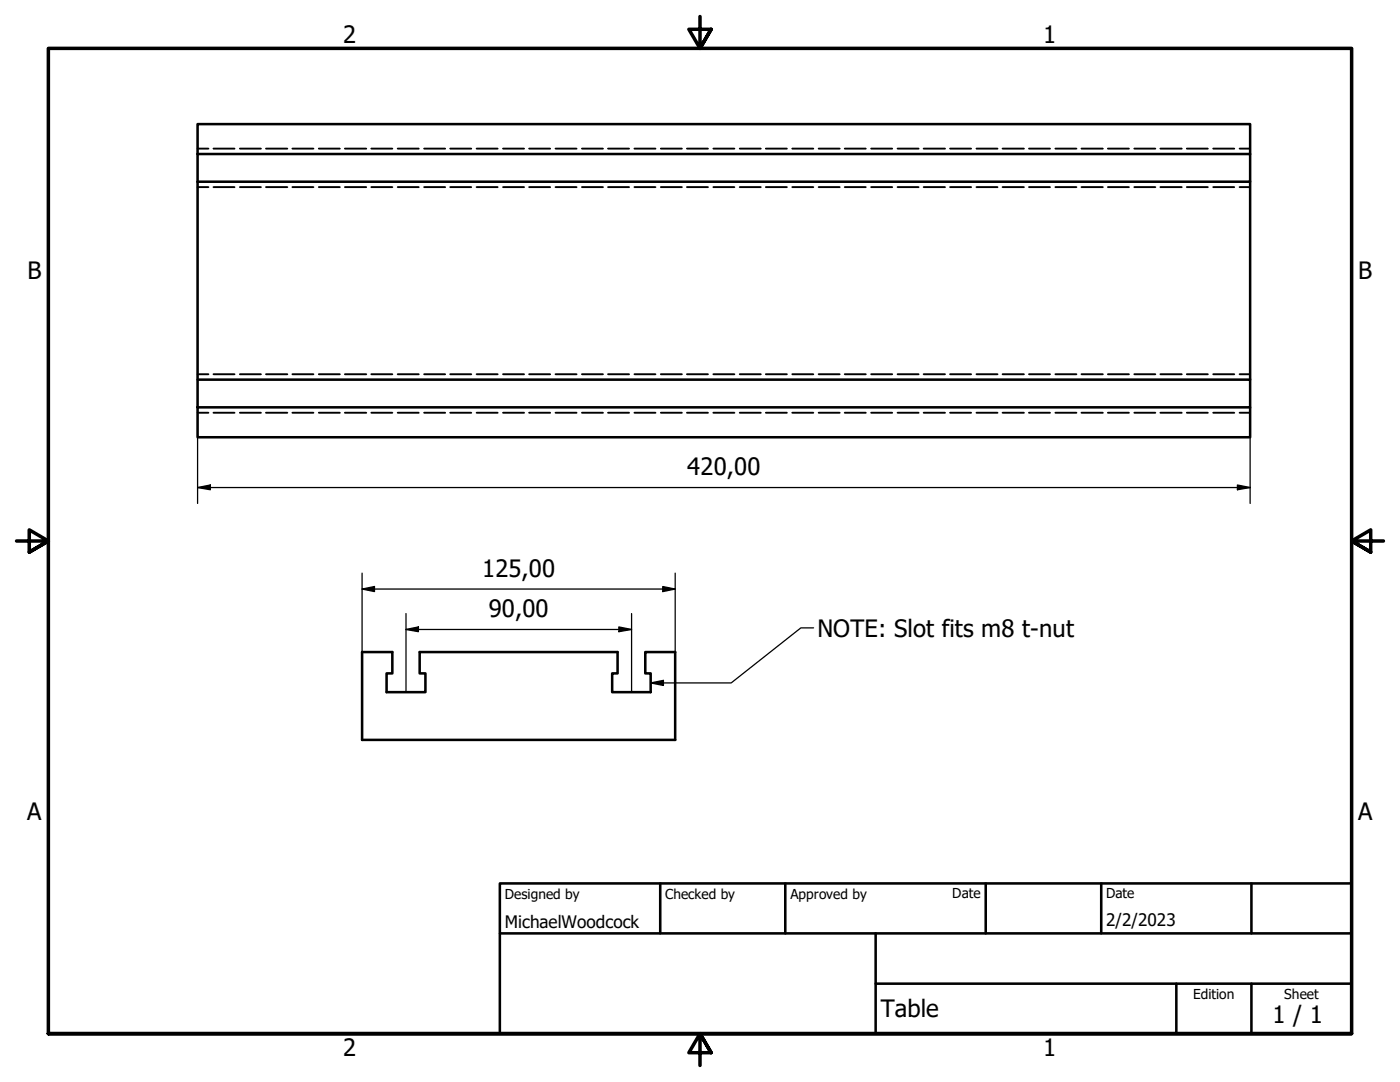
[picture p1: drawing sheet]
<svg xmlns="http://www.w3.org/2000/svg" width="279mm" height="216mm" viewBox="0 0 279 216" stroke-linecap="round" stroke-linejoin="round" font-family="sans-serif">
<!-- layer: Hidden (ISO) -->
<g fill="none" stroke="#000" stroke-width=".38">
<path d="M39.4 37.3h2.2M39.4 29.7h2.2M42.6 37.3h4.2M42.6 29.7h4.2M47.9 37.3h4.2M47.9 29.7h4.2M53.1 37.3h4.2M53.1 29.7h4.2M58.4 37.3h4.1M58.4 29.7h4.1M63.6 37.3h4.2M63.6 29.7h4.2"/>
<path d="M68.8 37.3h4.3M68.8 29.7h4.3M74.1 37.3h4.2M74.1 29.7h4.2M79.4 37.3h4.2M79.4 29.7h4.2M84.6 37.3h4.2M84.6 29.7h4.2M89.9 37.3h4.1M89.9 29.7h4.1M95.1 37.3h4.2M95.1 29.7h4.2"/>
<path d="M100.4 37.3h4.2M100.4 29.7h4.2M105.6 37.3h4.2M105.6 29.7h4.2M110.9 37.3h4.2M110.9 29.7h4.2M116.1 37.3h4.2M116.1 29.7h4.2M121.3 37.3h4.2M121.3 29.7h4.2M126.6 37.3h4.2M126.6 29.7h4.2"/>
<path d="M131.9 37.3h4.2M131.9 29.7h4.2M137.1 37.3h4.2M137.1 29.7h4.2M142.4 37.3h4.2M142.4 29.7h4.2M147.6 37.3h4.2M147.6 29.7h4.2M152.8 37.3h4.2M152.8 29.7h4.2M158.1 37.3h4.2M158.1 29.7h4.2"/>
<path d="M163.4 37.3h4.2M163.4 29.7h4.2M168.6 37.3h4.2M168.6 29.7h4.2M173.9 37.3h4.2M173.9 29.7h4.2M179.1 37.3h4.2M179.1 29.7h4.2M184.3 37.3h4.3M184.3 29.7h4.3M189.6 37.3h4.2M189.6 29.7h4.2"/>
<path d="M194.9 37.3h4.2M194.9 29.7h4.2M200.1 37.3h4.2M200.1 29.7h4.2M205.4 37.3h4.1M205.4 29.7h4.1M210.6 37.3h4.2M210.6 29.7h4.2M215.8 37.3h4.3M215.8 29.7h4.3M221.1 37.3h4.2M221.1 29.7h4.2"/>
<path d="M226.4 37.3h4.2M226.4 29.7h4.2M231.6 37.3h4.2M231.6 29.7h4.2M236.9 37.3h4.1M236.9 29.7h4.1M242.1 37.3h4.2M242.1 29.7h4.2M247.4 37.3h2.1M247.4 29.7h2.1M39.4 74.7h2.2M42.6 74.7h4.2"/>
<path d="M47.9 74.7h4.2M53.1 74.7h4.2M58.4 74.7h4.1M63.6 74.7h4.2M68.8 74.7h4.3M74.1 74.7h4.2M79.4 74.7h4.2M84.6 74.7h4.2M89.9 74.7h4.1M95.1 74.7h4.2M100.4 74.7h4.2M105.6 74.7h4.2"/>
<path d="M110.9 74.7h4.2M116.1 74.7h4.2M121.3 74.7h4.2M126.6 74.7h4.2M131.9 74.7h4.2M137.1 74.7h4.2M142.4 74.7h4.2M147.6 74.7h4.2M152.8 74.7h4.2M158.1 74.7h4.2M163.4 74.7h4.2M168.6 74.7h4.2"/>
<path d="M173.9 74.7h4.2M179.1 74.7h4.2M184.3 74.7h4.3M189.6 74.7h4.2M194.9 74.7h4.2M200.1 74.7h4.2M205.4 74.7h4.1M210.6 74.7h4.2M215.8 74.7h4.3M221.1 74.7h4.2M226.4 74.7h4.2M231.6 74.7h4.2"/>
<path d="M236.9 74.7h4.1M242.1 74.7h4.2M247.4 74.7h2.1M39.4 82.4h2.2M42.6 82.4h4.2M47.9 82.4h4.2M53.1 82.4h4.2M58.4 82.4h4.1M63.6 82.4h4.2M68.8 82.4h4.3M74.1 82.4h4.2M79.4 82.4h4.2"/>
<path d="M84.6 82.4h4.2M89.9 82.4h4.1M95.1 82.4h4.2M100.4 82.4h4.2M105.6 82.4h4.2M110.9 82.4h4.2M116.1 82.4h4.2M121.3 82.4h4.2M126.6 82.4h4.2M131.9 82.4h4.2M137.1 82.4h4.2M142.4 82.4h4.2"/>
<path d="M147.6 82.4h4.2M152.8 82.4h4.2M158.1 82.4h4.2M163.4 82.4h4.2M168.6 82.4h4.2M173.9 82.4h4.2M179.1 82.4h4.2M184.3 82.4h4.3M189.6 82.4h4.2M194.9 82.4h4.2M200.1 82.4h4.2M205.4 82.4h4.1"/>
<path d="M210.6 82.4h4.2M215.8 82.4h4.3M221.1 82.4h4.2M226.4 82.4h4.2M231.6 82.4h4.2M236.9 82.4h4.1M242.1 82.4h4.2M247.4 82.4h2.1"/>
</g>
<!-- layer: Visible (ISO) -->
<path d="M39.4 30.7h210.1v5.6h-210.1M39.4 30.7v-5.9h210.1v5.9M39.4 30.7v45.1M249.5 36.3v39.5M39.4 75.8h210.1v5.5h-210.1zM39.4 81.3v5.9h210.1v-5.9M72.3 130.1h6v4.3h-1.1v3.7h7.7v-3.7h-1.1v-4.3h39.5v4.3h-1.1v3.7h7.7v-3.7h-1.1v-4.3h5.9v17.5h-62.4z" fill="none" stroke="#000" stroke-width=".51"/>
<!-- layer: Border (ISO) -->
<path d="M139.7 3.3v6.4l-2.2-3.9h4.4l-2.2 3.9 2.2-3.9M3.3 107.9h6.4l-3.9-2.2v4.5l3.9-2.3-3.9 2.3M276.1 107.9h-6.4l3.9-2.2v4.5l-3.9-2.3 3.9 2.3M9.7 206.2v-196.5h260v196.5h-260h260M141.9 210.1l-2.2-3.9 2.2 3.9h-4.4l2.2-3.9v6.4" fill="none" stroke="#000" stroke-width=".7"/>
<!-- layer: Title (ISO) -->
<path d="M99.8 176.3h169.9v29.9h-169.9zM131.8 176.3v9.9M156.7 176.3v9.9M196.7 176.3v9.9M219.8 176.3v9.9M249.7 176.3v9.9M99.8 186.2h169.9M174.8 196.3h94.9M174.8 186.2v20M234.8 196.3v9.9M249.7 196.3v9.9" fill="none" stroke="#000" stroke-width=".51"/>
<!-- layer: Dimension (ISO) -->
<g fill="none" stroke="#000" stroke-width=".25">
<path d="M39.4 97.3l2.6-.5v.9zM39.4 97.3h210.1M39.4 87.2v13.3M247 96.8l2.5 .5-2.5 .4zM249.5 87.2v13.3M72.3 117.5l2.4-.5v1zM72.3 117.5h62.4M72.3 114.4v15.7M132.3 117l2.4 .5-2.4 .5zM134.7 114.4v15.7M81 125.6l2.5-.5v.9zM81 125.6h45"/>
<path d="M81 122.4v15.7M123.5 125.1l2.5 .5-2.5 .4zM126 122.4v15.7"/>
</g>
<g fill="#000">
<path d="M39.4 97.3l2.6-.5v.9z" fill-rule="evenodd"/>
<path d="M247 96.8l2.5 .5-2.5 .4z" fill-rule="evenodd"/>
<path d="M72.3 117.5l2.4-.5v1z" fill-rule="evenodd"/>
<path d="M132.3 117l2.4 .5-2.4 .5z" fill-rule="evenodd"/>
<path d="M81 125.6l2.5-.5v.9z" fill-rule="evenodd"/>
<path d="M123.5 125.1l2.5 .5-2.5 .4z" fill-rule="evenodd"/>
</g>
<!-- layer: Symbol (ISO) -->
<path d="M129.9 136.3l2.5-.5v1zM162.4 125.3h-2.6l-13.9 11h-16" fill="none" stroke="#000" stroke-width=".25"/>
<path d="M129.9 136.3l2.5-.5v1z" fill-rule="evenodd" fill="#000"/>
<g font-size="4.8">
<text x="68.5" y="8.6">2</text>
<text x="208.2" y="8.6">1</text>
<text x="5.5" y="55.8">B</text>
<text x="271.1" y="55.8">B</text>
<text x="137.2" y="94.9">420,00</text>
<text x="96.2" y="115.1">125,00</text>
<text x="97.5" y="123.2">90,00</text>
<text x="163.1" y="127.1">NOTE: Slot fits m8 t-nut</text>
<text x="5.4" y="163.7">A</text>
<text x="271" y="163.7">A</text>
<text x="175.8" y="203">Table</text>
<text x="253.9" y="204.2">1 / 1</text>
<text x="68.5" y="210.8">2</text>
<text x="208.2" y="210.8">1</text>
</g>
<g font-size="3.4">
<text x="100.8" y="185.2">MichaelWoodcock</text>
<text x="220.7" y="184.7">2/2/2023</text>
</g>
<g font-size="2.7">
<text x="100.8" y="179.3">Designed by</text>
<text x="132.8" y="179.3">Checked by</text>
<text x="157.7" y="179.3">Approved by</text>
<text x="190.1" y="179.3">Date</text>
<text x="220.7" y="179.3">Date</text>
<text x="238.1" y="199.3">Edition</text>
<text x="256.3" y="199.3">Sheet</text>
</g>
</svg>
